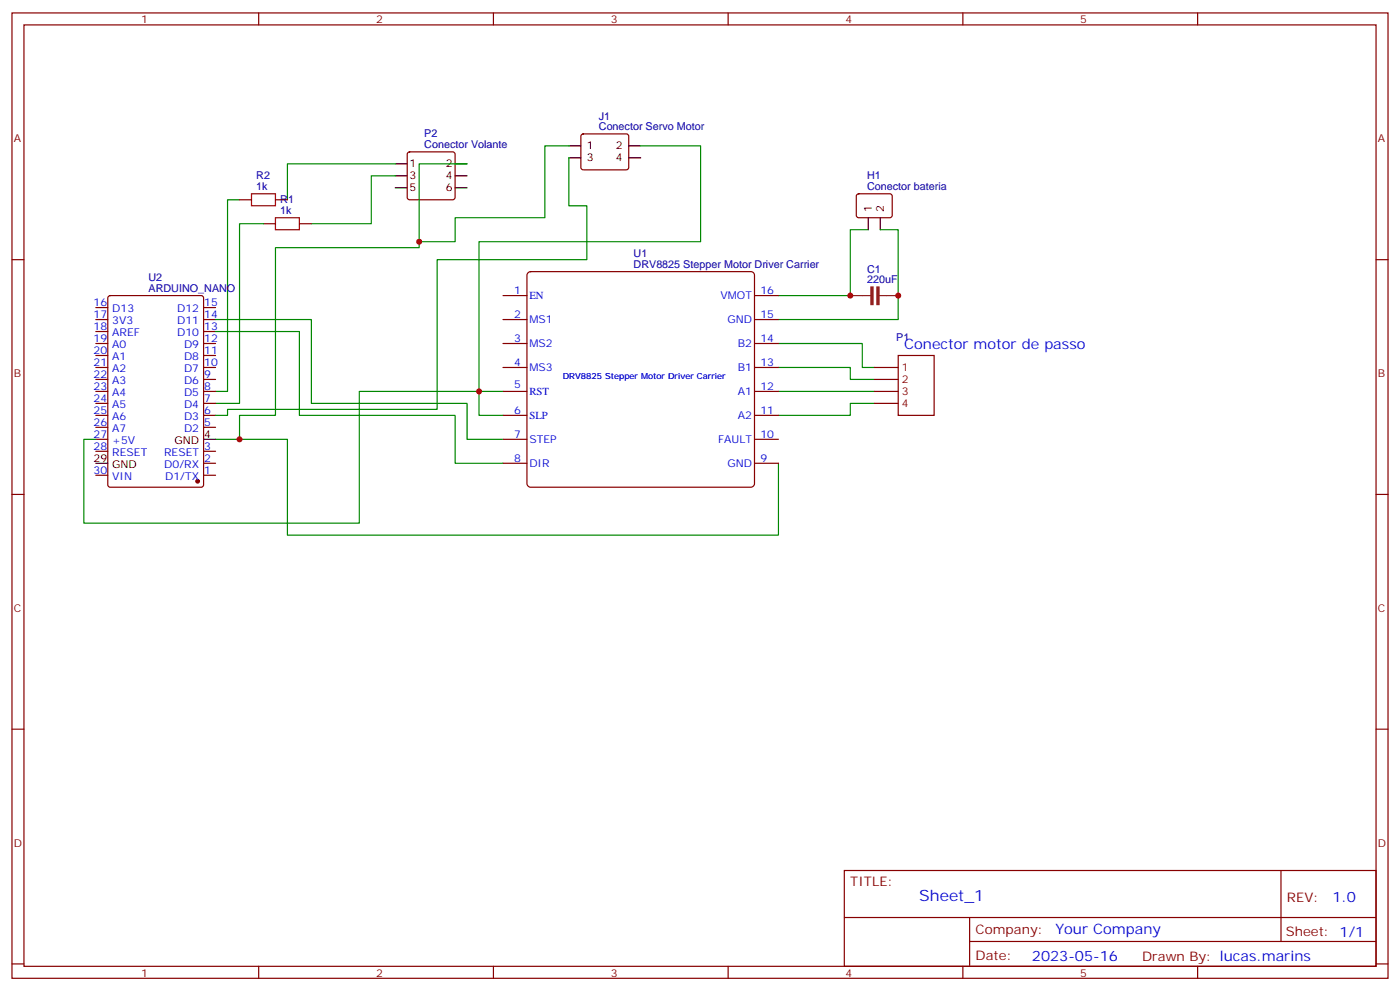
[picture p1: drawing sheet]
<svg xmlns="http://www.w3.org/2000/svg" width="412mm" height="292mm" viewBox="0 0 412 292" stroke-linecap="round" stroke-linejoin="round" font-family="sans-serif">
<g fill="none" stroke="#870000" stroke-width=".35">
<path d="M3.5 3.8h405.4v284.3h-405.4zM7.1 7.3h398.2v277.3h-398.2zM76.2 3.8v3.5M145.3 3.8v3.5M214.5 3.8v3.5M283.6 3.8v3.5M352.8 3.8v3.5M70.6 58.8h3.5M81.1 58.8h3.6M120.2 44.9l.4-.2h12.7l.5 .2 .3 .5v12.7l-.3 .5-.5 .2h-12.7l-.4-.2-.3-.5v-12.7zM252.5 57.3l.4-.2h9.5l.4 .7v5.9l-.7 .4h-9.4l-.5-.7v-5.6zM3.5 76.5h3.6"/>
<path d="M77.6 65.9h3.5M88.2 65.9h3.5M405.3 76.5h3.6M28.2 97.6h3.5M28.2 94.1h3.5M28.2 90.6h3.5M32 87.3l.5-.2h26.8l.6 .4 .1 55.3-.5 .7h-27l-.7-.5-.1-55.2zM60 97.6h3.5M60 94.1h3.5M60 90.6h3.5M28.2 118.8h3.5M28.2 115.3h3.5"/>
<path d="M28.2 111.8h3.5M28.2 108.2h3.5M28.2 104.7h3.5M28.2 101.2h3.5M60 118.8h3.5M60 115.3h3.5M60 111.8h3.5M60 108.2h3.5M60 104.7h3.5M60 101.2h3.5M28.2 140h3.5M28.2 132.9h3.5"/>
<path d="M28.2 125.9h3.5M28.2 122.3h3.5M28.2 129.4h3.5M60 140h3.5M60 136.5h3.5M60 132.9h3.5M60 125.9h3.5M60 122.3h3.5M3.5 145.6h3.6M405.3 145.6h3.6M3.5 214.8h3.6M405.3 214.8h3.6"/>
<path d="M248.7 256.4h156.6v28.2h-156.6zM377.3 256.4v20.9M248.7 270.2h156.5M285.6 277.3h119.6M285.6 270.2v14.2M3.5 283.9h3.6M76.2 284.6v3.5M145.3 284.6v3.5M214.5 284.6v3.5M283.6 284.6v3.5M352.8 284.6v3.5M405.3 283.9h3.6"/>
</g>
<path d="M116.4 48.3h3.5M116.4 51.8h3.5M116.4 55.3h3.5M134.1 48.3h3.5M134.1 51.8h3.5M134.1 55.3h3.5M255.8 64.1v3.6M259.3 64.1v3.6M28.2 136.5h3.5M60 129.4h3.5" fill="none" stroke="#000" stroke-width=".35"/>
<g fill="none" stroke="#008700" stroke-width=".35">
<path d="M70.6 58.8h-3.6v56.5h-3.5M116.4 48.3h-31.7v10.5M116.4 51.8h-7v14.1h-17.7M137.6 48.3h-14.1v24.7h-42.4v49.3h-10.5v7.1M77.6 65.9h-7v52.9h-7.1M255.8 67.7h-5.3v19.4h-21.2M259.3 67.7h5.3v26.4h-35.3M63.5 97.6h24.7v24.7h45.9v14.2h14.1M63.5 94.1h28.2v24.7h45.9v10.6h10.6M141.1 115.3h7.1M229.3 108.2h21.2v3.6h7M229.3 101.2h24.7v7h3.5"/>
<path d="M229.3 115.3h28.2M257.5 118.8h-7v3.5h-21.2M63.5 129.4h21.2v28.2h144.6v-21.1M148.2 122.3h-7.1v-7h-35.3v38.8h-81.1v-24.7h3.5"/>
</g>
<path d="M74.1 57.1h7v3.5h-7zM81.1 64.1h7.1v3.6h-7.1z" fill="none" stroke="#a10000" stroke-width=".35"/>
<circle cx="58.2" cy="141.7" r=".53" fill="#870000" stroke="#870000" stroke-width=".35"/>
<path d="M250.5 87.1h6M258.9 87.1h5.7" fill="none" stroke="#8c2424" stroke-width=".35"/>
<g fill="#8c2424" stroke="#8c2424" stroke-width=".35">
<path d="M256.5 84.5h.7v5.2h-.7z"/>
<path d="M258.3 84.5h.6v5.2h-.6z"/>
</g>
<path d="M257.5 108.2h7.1M257.5 111.8h7.1M257.5 115.3h7.1M257.5 118.8h7.1M264.6 104.7h10.6v17.6h-10.6z" fill="none" stroke="#800000" stroke-width=".35"/>
<path d="M155.5 80.4l.8-.4h64.9l.6 .2 .4 .9v61.4l-.2 .6-.8 .4h-64.9l-.6-.2-.5-.8v-61.4z" fill="#fff" stroke="#870000" stroke-width=".35"/>
<g fill="none" stroke="#870000" stroke-width=".35">
<path d="M171.3 39.6l.5-.2h12.7l.5 .2 .2 .5-.1 9.5-.6 .4h-13l-.4-.7v-9.2zM148.2 87.1h7M148.2 94.1h7M222.2 87.1h7.1M222.2 94.1h7.1M148.2 101.2h7M148.2 108.2h7M148.2 115.3h7M222.2 101.2h7.1M222.2 108.2h7.1M222.2 115.3h7.1M148.2 122.3h7"/>
<path d="M148.2 129.4h7M148.2 136.5h7M222.2 122.3h7.1M222.2 129.4h7.1M222.2 136.5h7.1"/>
</g>
<path d="M167.6 43h3.5M167.6 46.5h3.5M185.2 43h3.5M185.2 46.5h3.5" fill="none" stroke="#000" stroke-width=".35"/>
<path d="M167.6 43h-7.1v21.1h-26.4v7.1h-10.6M167.6 46.5v14.1h5.3v15.9h-44.1v44.1h-61.8v1.7h-3.5M188.7 43h17.7v28.2h-65.3v44.1" fill="none" stroke="#008700" stroke-width=".35"/>
<g fill="#c00">
<circle cx="264.6" cy="87.1" r=".88"/>
<circle cx="250.5" cy="87.1" r=".88"/>
<circle cx="141.1" cy="115.3" r=".88"/>
<circle cx="70.6" cy="129.4" r=".88"/>
<circle cx="123.5" cy="71.2" r=".88"/>
</g>
<text font-size="4.6" fill="#00f" x="270.8" y="265.4">Sheet_1</text>
<g font-size="4.2" fill="#00f">
<text x="266.3" y="102.9">Conector motor de passo</text>
<text x="392.5" y="265.7">1.0</text>
<text x="310.9" y="275.2">Your Company</text>
<text x="304" y="283">2023-05-16</text>
</g>
<g font-size="3.9" fill="#800">
<text x="250.5" y="261">TITLE:</text>
<text x="379.1" y="265.7">REV:</text>
<text x="287.4" y="275.2">Company:</text>
<text x="378.7" y="275.8">Sheet: 1/1</text>
<text x="287.4" y="282.9">Date:</text>
<text x="336.4" y="282.9">Drawn By: lucas.marins</text>
</g>
<g font-size="3.2" fill="#800">
<text x="41.6" y="6.8">1</text>
<text x="110.8" y="6.8">2</text>
<text x="179.9" y="6.8">3</text>
<text x="249.1" y="6.8">4</text>
<text x="318.2" y="6.8">5</text>
<text x="4.1" y="41.9">A</text>
<text x="405.9" y="41.9">A</text>
<text x="4.1" y="111.1">B</text>
<text x="405.9" y="111.1">B</text>
<text x="4.1" y="180.2">C</text>
<text x="405.9" y="180.2">C</text>
<text x="4.1" y="249.3">D</text>
<text x="405.9" y="249.3">D</text>
<text x="41.6" y="287.6">1</text>
<text x="110.8" y="287.6">2</text>
<text x="179.9" y="287.6">3</text>
<text x="249.1" y="287.6">4</text>
<text x="318.2" y="287.6">5</text>
</g>
<g font-size="3.2" fill="#000080">
<text x="176.4" y="35.2">J1</text>
<text x="125" y="40.5">P2</text>
<text x="176.4" y="38.4">Conector Servo Motor</text>
<text x="125" y="43.7">Conector Volante</text>
<text x="75.5" y="52.8">R2</text>
<text x="255.4" y="52.8">H1</text>
<text x="75.5" y="56">1k</text>
<text x="82.6" y="59.8">R1</text>
<text x="255.4" y="56">Conector bateria</text>
<text x="82.6" y="63.1">1k</text>
<text x="186.6" y="75.7">U1</text>
<text x="43.8" y="82.8">U2</text>
<text x="186.6" y="79">DRV8825 Stepper Motor Driver Carrier</text>
<text x="255.4" y="83.5">220uF</text>
<text x="255.4" y="80.3">C1</text>
<text x="43.8" y="86">ARDUINO_NANO</text>
<text x="264" y="100.4">P1</text>
</g>
<g font-size="3.2">
<text x="172.9" y="44">1</text>
<text x="172.9" y="47.6">3</text>
<text x="181.4" y="44">2</text>
<text x="181.4" y="47.6">4</text>
<text x="120.6" y="49.3">1</text>
<text x="120.6" y="52.8">3</text>
<text x="131.3" y="49.3">2</text>
<text x="131.3" y="52.8">4</text>
<text x="120.6" y="56.4">5</text>
<text x="131.3" y="56.4">6</text>
<text x="256.8" y="62.4" transform="rotate(-90 256.8 62.4)">1</text>
<text x="260.3" y="62.4" transform="rotate(-90 260.3 62.4)">2</text>
<text x="51.4" y="130.8">GND</text>
<text x="60.1" y="129">4</text>
<text x="27.5" y="136.1">29</text>
<text x="33.1" y="137.9">GND</text>
</g>
<g font-size="3.2" fill="#00f">
<text x="151.4" y="86.7">1</text>
<text x="155.9" y="88.1">EN</text>
<text x="212.2" y="88.1">VMOT</text>
<text x="224" y="86.7">16</text>
<text x="27.5" y="90.2">16</text>
<text x="27.5" y="93.8">17</text>
<text x="33.1" y="92">D13</text>
<text x="33.1" y="95.5">3V3</text>
<text x="52.2" y="95.5">D11</text>
<text x="52.2" y="92">D12</text>
<text x="60.1" y="93.8">14</text>
<text x="60.1" y="90.2">15</text>
<text x="151.4" y="93.8">2</text>
<text x="155.9" y="95.2">MS1</text>
<text x="214.3" y="95.2">GND</text>
<text x="224" y="93.8">15</text>
<text x="27.5" y="97.3">18</text>
<text x="27.5" y="100.8">19</text>
<text x="33.1" y="99.1">AREF</text>
<text x="52.2" y="99.1">D10</text>
<text x="60.1" y="100.8">12</text>
<text x="60.1" y="97.3">13</text>
<text x="151.4" y="100.8">3</text>
<text x="224" y="100.8">14</text>
<text x="27.5" y="104.4">20</text>
<text x="27.5" y="107.9">21</text>
<text x="33.1" y="102.6">A0</text>
<text x="33.1" y="106.1">A1</text>
<text x="54.2" y="106.1">D8</text>
<text x="54.2" y="102.6">D9</text>
<text x="60.1" y="107.9">10</text>
<text x="60.1" y="104.4">11</text>
<text x="151.4" y="107.9">4</text>
<text x="155.9" y="102.2">MS2</text>
<text x="217.4" y="102.2">B2</text>
<text x="224" y="107.9">13</text>
<text x="27.5" y="111.4">22</text>
<text x="33.1" y="109.6">A2</text>
<text x="33.1" y="113.2">A3</text>
<text x="54.2" y="113.2">D6</text>
<text x="54.2" y="109.6">D7</text>
<text x="60.1" y="111.4">9</text>
<text x="155.9" y="109.3">MS3</text>
<text x="217.4" y="109.3">B1</text>
<text x="27.5" y="114.9">23</text>
<text x="27.5" y="118.5">24</text>
<text x="33.1" y="116.7">A4</text>
<text x="54.2" y="116.7">D5</text>
<text x="60.1" y="118.5">7</text>
<text x="60.1" y="114.9">8</text>
<text x="151.4" y="114.4">5</text>
<text x="155.9" y="116.3">RST</text>
<text x="217.4" y="116.3">A1</text>
<text x="224" y="114.9">12</text>
<text x="27.5" y="122">25</text>
<text x="27.5" y="125.5">26</text>
<text x="33.1" y="120.2">A5</text>
<text x="33.1" y="123.8">A6</text>
<text x="54.2" y="123.8">D3</text>
<text x="54.2" y="120.2">D4</text>
<text x="60.1" y="125.5">5</text>
<text x="60.1" y="122">6</text>
<text x="151.4" y="122">6</text>
<text x="155.9" y="123.4">SLP</text>
<text x="217.4" y="123.4">A2</text>
<text x="224" y="122">11</text>
<text x="27.5" y="129">27</text>
<text x="33.1" y="127.3">A7</text>
<text x="33.1" y="130.8">+5V</text>
<text x="54.2" y="127.3">D2</text>
<text x="151.4" y="129">7</text>
<text x="155.9" y="130.5">STEP</text>
<text x="211.5" y="130.5">FAULT</text>
<text x="224" y="129">10</text>
<text x="27.5" y="132.6">28</text>
<text x="33.1" y="134.3">RESET</text>
<text x="48.3" y="134.3">RESET</text>
<text x="48.4" y="137.9">D0/RX</text>
<text x="60.1" y="136.1">2</text>
<text x="60.1" y="132.6">3</text>
<text x="151.4" y="136.1">8</text>
<text x="155.9" y="137.5">DIR</text>
<text x="214.3" y="137.5">GND</text>
<text x="224" y="136.1">9</text>
<text x="27.5" y="139.6">30</text>
<text x="33.1" y="141.4">VIN</text>
<text x="48.6" y="141.4">D1/TX</text>
<text x="60.1" y="139.6">1</text>
</g>
<g font-size="3.2" fill="#800000">
<text x="265.6" y="109.3">1</text>
<text x="265.6" y="112.8">2</text>
<text x="265.6" y="116.3">3</text>
<text x="265.6" y="119.9">4</text>
</g>
<text font-size="2.5" fill="#00f" x="165.8" y="111.8">DRV8825 Stepper Motor Driver Carrier</text>
</svg>
